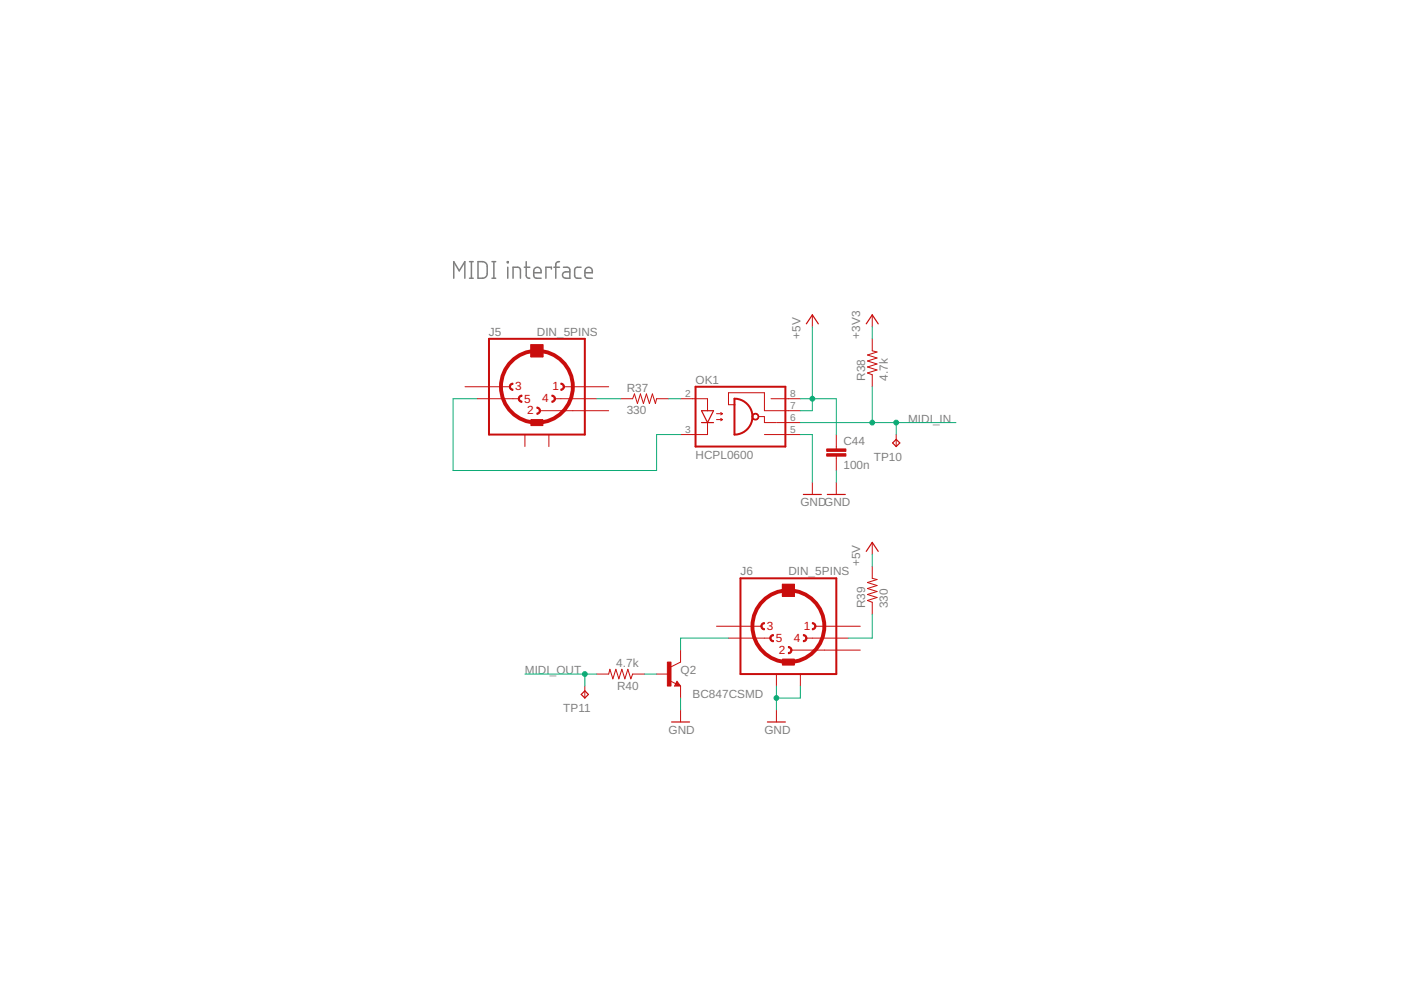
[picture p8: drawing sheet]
<svg xmlns="http://www.w3.org/2000/svg" width="297mm" height="210mm" viewBox="0 0 297 210" stroke-linecap="round" stroke-linejoin="round" font-family="sans-serif">
<g fill="none" stroke="#808080" stroke-width=".32">
<path d="M96.2 59v-3.5l1.2 1.9 1.2-1.9v3.5M99.5 59h.8M99.5 55.5h.8M99.9 55.5v3.5M101.3 55.5a1.82 1.82 0 0 1 1.7 .3l.3 .7v1.8l-.3 .4a1.82 1.82 0 0 1-1.7 .3zM104.3 59h.8M104.3 55.5h.8M104.7 55.5v3.5M107.6 55.5h.2v.2h-.2zM107.7 56.7v2.3M108.8 59v-2.3h1.1l.3 .2 .1 2.1M111.2 56.7h1.1"/>
<path d="M111.6 55.5v3.1l.2 .3 .5 .1M113.2 57.8h1.5a.82 .82 0 0 0-.5-1.1 .82 .82 0 0 0-1 .7v1l.2 .5 1.3 .1M116.9 57v-.3h-1.2v2.3M117.4 56.7h1.2M118.6 55.5l-.5 .1-.2 .3-.1 3.1M119.5 56.7h.9l.4 .4v1.9h-.8a.68 .68 0 0 1-.7-.7 .68 .68 0 0 1 .7-.7h.8M123.2 56.7h-1l-.3 .2-.1 .3 .1 1.6 .3 .2h1M124 57.8h1.6a.82 .82 0 0 0-.6-1.1 .82 .82 0 0 0-1 .7l.1 1.4 .3 .2h1.2"/>
</g>
<path d="M171 68.7l1.2-1.9 1.3 1.9M183.7 68.7l1.2-1.9 1.3 1.9M148.7 87.1h2.6l-1.3 2.5zM148.7 89.6h2.6M189.3 93.9l.7-.7 .8 .7-.8 .8zM170.3 104.8h3.8M175.4 104.8h3.8M183.7 116.9l1.2-1.9 1.3 1.9M123.2 147.2l.8-.7 .8 .7-.8 .8zM142.4 153.1h3.8M143.5 144.9l.2 .3h-.4l.2-.5 .5 .6h-.7M162.7 153.1h3.8" fill="none" stroke="#c90d0c" stroke-width=".25"/>
<g fill="none" stroke="#c90d0c" stroke-width=".21">
<path d="M112.6 73.1h2.5v2.5h-2.5zM172.2 66.8v2.5M184.9 66.8v2.5M184.9 71.8v2.6l1 .2-2 .7 2 .6-2 .6 2 .7-2 .6 2 .6-2 .7 1 .4v2.5M98.6 82h9.5M101.1 84.5h8.9M111.3 92.1v2.6M114.5 87.1h14.6M116.4 92.1v2.6M117.6 84.5h8.9M119.5 82h9.6M131.6 84.5h2.5l.4-1 .6 2.1 .7-2.1 .6 2.1 .7-2.1 .6 2.1 .6-2.1 .7 2.1 .2-1.1h2.6"/>
<path d="M144.3 84.5h5.7v2.6M150 89.6v2.5h-5.7M151.9 87.7h1.3M151.9 89h1.3M152.8 87.5l.4 .2M152.8 88.7l.4 .3M153.2 87.7l-.4 .3M153.2 89l-.4 .2M155.7 85.8h-1.2v-2.5h7.6v3.8h7.6M160.8 88.3h1.3v1.3h2.5M162.1 92.1h7.6M163.5 84.5h6.2"/>
<path d="M164.7 89.6h5M177.3 92.1v3.1M177.3 96.7v3.1M190 92.1v2.6M172.2 102.3v2.5M177.3 102.3v2.5M184.9 115v2.5M144.3 137.8v2.6l-2 1M151.9 132.8h9.5M154.5 135.3h8.8M165.9 123.9h2.5v2.5h-2.5zM167.8 137.8h14.6"/>
<path d="M171 135.3h8.9M172.9 132.8h9.5M184.9 120.1v2.5l1 .3-2 .6 2 .6-2 .7 2 .6-2 .6 2 .7-2 .6 1 .4v2.5M124 145.5v2.5M126.5 142.9h2.6l.2-1 .6 2 .7-2 .6 2 .6-2 .7 2 .6-2 .7 2 .3-1h2.6M139.2 142.9h2.6M142.1 144.4l1.2 .6M143.5 144.4l.8 1.1h-1.3zM144.3 145.5v2.5M144.3 150.5v2.6M164.6 142.9v2.6M164.6 150.5v2.6"/>
<path d="M169.7 142.9v2.6"/>
</g>
<g fill="#c90d0c" stroke="#c90d0c" stroke-width=".21">
<path d="M175.3 96.2h4v.5h-4z"/>
<path d="M175.3 95.2h4v.5h-4z"/>
<path d="M141.5 140.4h.8v5.1h-.8z"/>
<path d="M112.6 73.1h2.5v2.5h-2.5z"/>
<path d="M112.6 89h2.5v1.2h-2.5z"/>
<path d="M165.9 123.9h2.5v2.5h-2.5z"/>
<path d="M165.9 139.7h2.5v1.3h-2.5z"/>
</g>
<path d="M103.7 71.8h20.3v20.3h-20.3zM147.5 82h19v12.7h-19zM155.7 84.5a3.8 3.8 0 0 1 3.8 3.8 3.8 3.8 0 0 1-3.8 3.8zM157 122.6h20.3v20.3h-20.3z" fill="none" stroke="#c90d0c" stroke-width=".42"/>
<g fill="#c90d0c" stroke="#c90d0c" stroke-width=".21">
<path d="M159.6 87.9a.72 .72 0 0 1 1.2 .1 .72 .72 0 0 1-.4 1 .72 .72 0 0 1-1-.7h.2a.57 .57 0 0 1 .8-.4 .57 .57 0 0 1 .1 .9 .57 .57 0 0 1-.9-.3v-.2h-.2z" fill-rule="evenodd"/>
<path d="M109.9 84.5h.3v.3l.5 .2v.3l-.6-.2z" fill-rule="evenodd"/>
<path d="M110.1 84l.6-.2v.2l-.5 .2v.3h-.3z" fill-rule="evenodd"/>
<path d="M118.9 81.2l.5 .2 .3 .6h-.3l-.2-.4-.3-.1z" fill-rule="evenodd"/>
<path d="M118.9 82.5l.3-.1 .2-.4h.3l-.1 .3-.3 .4-.4 .1z" fill-rule="evenodd"/>
<path d="M108 82h.2l.1 .3 .5 .2v.3l-.6-.3z" fill-rule="evenodd"/>
<path d="M108.2 81.4l.6-.2v.3l-.3 .1-.3 .4h-.2z" fill-rule="evenodd"/>
<path d="M113.8 86.3l.6 .2 .2 .6h-.3l-.2-.4-.3-.1z" fill-rule="evenodd"/>
<path d="M113.8 87.6l.3-.1 .2-.4h.3l-.1 .3-.3 .4h-.4z" fill-rule="evenodd"/>
<path d="M117 83.8l.5 .2 .3 .5h-.3l-.2-.4-.3-.1z" fill-rule="evenodd"/>
<path d="M117 85l.3-.1 .2-.4h.3l-.1 .4-.4 .3-.3 .1z" fill-rule="evenodd"/>
<path d="M163.2 135.3h.3l.2 .4 .3 .1v.3l-.6-.3z" fill-rule="evenodd"/>
<path d="M163.4 134.8l.6-.2v.2l-.3 .1-.2 .4h-.3z" fill-rule="evenodd"/>
<path d="M172.2 132l.6 .2 .2 .6h-.3l-.1-.3-.4-.2z" fill-rule="evenodd"/>
<path d="M172.2 133.3l.3-.1 .2-.4h.3l-.1 .3-.3 .4h-.4z" fill-rule="evenodd"/>
<path d="M161.3 132.8h.3l.2 .4 .3 .1v.2l-.6-.2z" fill-rule="evenodd"/>
<path d="M161.5 132.2l.6-.2v.3l-.4 .2-.1 .3h-.3z" fill-rule="evenodd"/>
<path d="M167.2 137.1l.5 .2 .2 .5h-.2l-.1-.3-.4-.2z" fill-rule="evenodd"/>
<path d="M167.2 138.3h.2l.3-.5h.2l-.1 .4-.3 .3-.3 .1z" fill-rule="evenodd"/>
<path d="M170.3 134.6l.6 .2 .2 .5h-.3l-.2-.4-.3-.1z" fill-rule="evenodd"/>
<path d="M170.3 135.8l.3-.1 .2-.4h.3l-.1 .4-.3 .3-.4 .1z" fill-rule="evenodd"/>
</g>
<g fill="none" stroke="#c90d0c" stroke-width=".83">
<circle cx="113.8" cy="82" r="7.6"/>
<circle cx="167.2" cy="132.8" r="7.6"/>
</g>
<g fill="none" stroke="#0dab76" stroke-width=".21">
<path d="M172.2 69.3v17.8h-2.5M184.9 69.3v2.5M101.1 84.5h-5v15.3h43.1v-7.7h5.1M126.5 84.5h5.1M141.8 84.5h2.5M169.7 92.1h2.5v10.2M169.7 84.5h7.6v7.6M169.7 89.6h33M177.3 99.8v2.5M184.9 82v7.6M190 89.6v2.5M184.9 117.5v2.6"/>
<path d="M154.5 135.3h-10.2v2.5M184.9 130.2v5.1h-5M111.3 142.9h15.2M124 142.9v2.6M136.7 142.9h2.5M144.3 148v2.5M164.6 145.5v5M169.7 145.5v2.5h-5.1"/>
</g>
<g fill="#0dab76" stroke="#0dab76" stroke-width=".21">
<circle cx="164.6" cy="148" r=".51"/>
<circle cx="172.2" cy="84.5" r=".51"/>
<circle cx="184.9" cy="89.6" r=".51"/>
<circle cx="190" cy="89.6" r=".51"/>
<circle cx="124" cy="142.9" r=".51"/>
</g>
<g font-size="2.5" fill="#808080">
<text x="103.7" y="71.2">J5</text>
<text x="113.8" y="71.2">DIN_5PINS</text>
<text x="169.7" y="71.8" transform="rotate(-90 169.7 71.8)">+5V</text>
<text x="182.4" y="71.8" transform="rotate(-90 182.4 71.8)">+3V3</text>
<text x="132.9" y="83">R37</text>
<text x="147.5" y="81.4">OK1</text>
<text x="183.4" y="80.7" transform="rotate(-90 183.4 80.7)">R38</text>
<text x="188.2" y="80.7" transform="rotate(-90 188.2 80.7)">4.7k</text>
<text x="132.9" y="87.8">330</text>
<text x="192.5" y="89.6">MIDI_IN</text>
<text x="178.8" y="94.3">C44</text>
<text x="147.5" y="97.2">HCPL0600</text>
<text x="178.8" y="99.4">100n</text>
<text x="185.3" y="97.7">TP10</text>
<text x="169.7" y="107.4">GNDGND</text>
<text x="157" y="122">J6</text>
<text x="167.2" y="122">DIN_5PINS</text>
<text x="182.4" y="120.1" transform="rotate(-90 182.4 120.1)">+5V</text>
<text x="183.4" y="129" transform="rotate(-90 183.4 129)">R39</text>
<text x="188.2" y="129" transform="rotate(-90 188.2 129)">330</text>
<text x="111.3" y="142.9">MIDI_OUT</text>
<text x="130.7" y="141.4">4.7k</text>
<text x="144.3" y="142.9">Q2</text>
<text x="130.8" y="146.2">R40</text>
<text x="146.8" y="148">BC847CSMD</text>
<text x="119.4" y="151">TP11</text>
<text x="141.8" y="155.6">GND</text>
<text x="162.1" y="155.6">GND</text>
</g>
<g font-size="2.5" fill="#c90d0c">
<text x="109.3" y="82.8">3</text>
<text x="117.1" y="82.8">1</text>
<text x="111.2" y="85.4">5</text>
<text x="111.8" y="87.8">2</text>
<text x="115" y="85.3">4</text>
<text x="162.6" y="133.5">3</text>
<text x="164.5" y="136.2">5</text>
<text x="168.3" y="136.1">4</text>
<text x="170.5" y="133.5">1</text>
<text x="165.1" y="138.6">2</text>
</g>
<g font-size="2.1" fill="#808080">
<text x="145.3" y="84.2">2</text>
<text x="167.5" y="89.3">6</text>
<text x="167.5" y="84.2">8</text>
<text x="167.5" y="86.7">7</text>
<text x="145.3" y="91.8">3</text>
<text x="167.5" y="91.8">5</text>
</g>
</svg>
